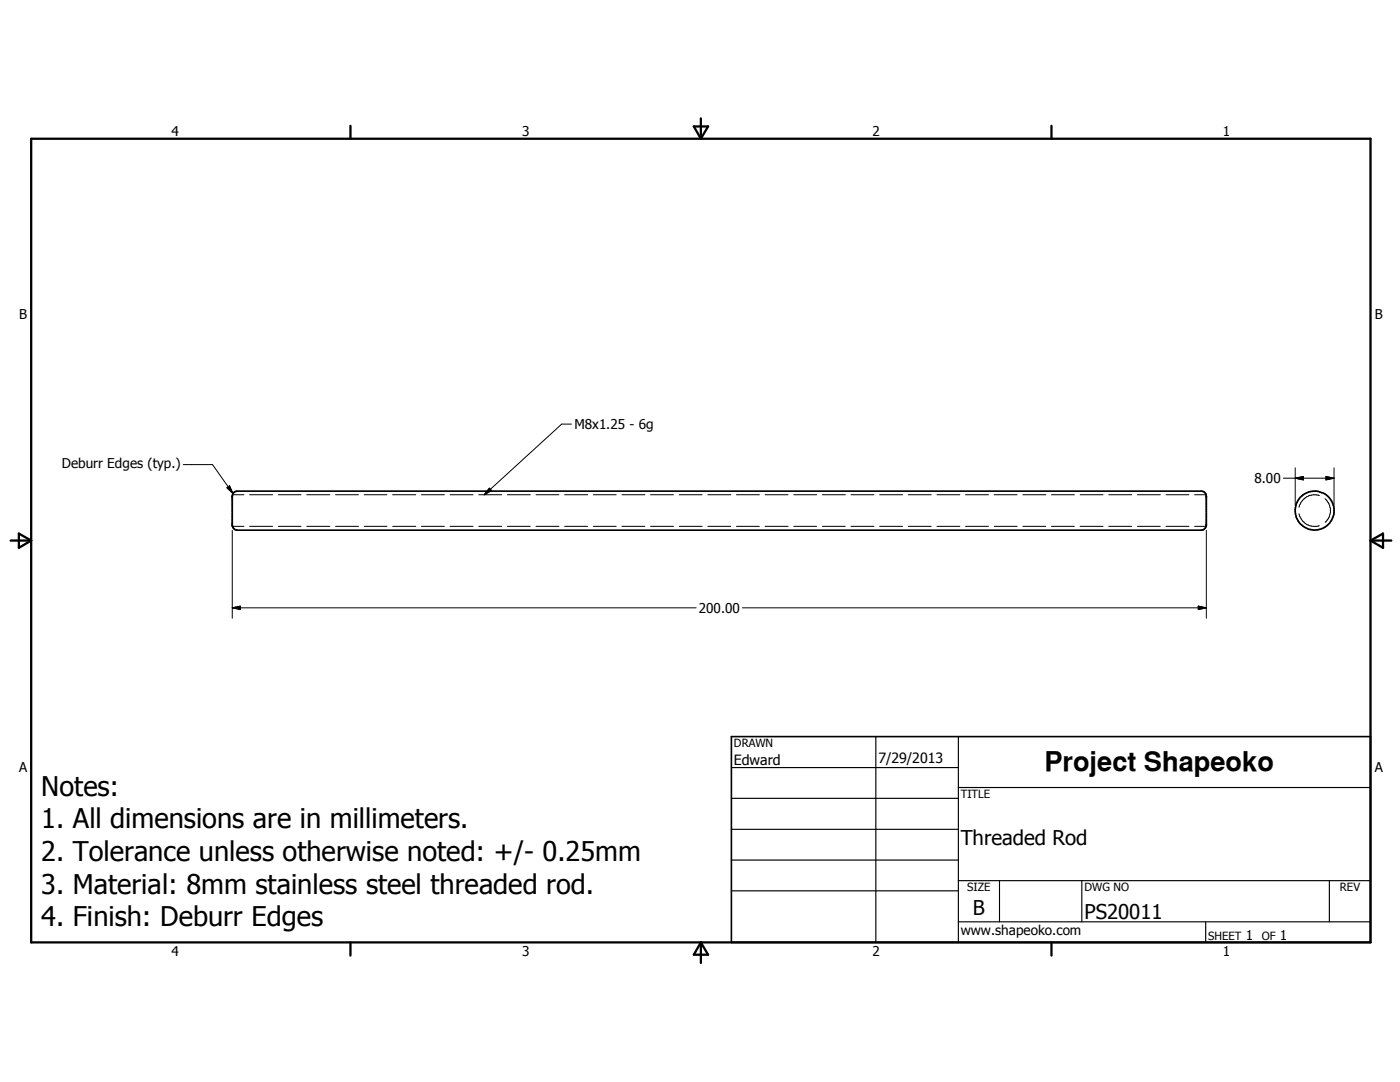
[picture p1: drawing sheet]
<svg xmlns="http://www.w3.org/2000/svg" width="279mm" height="216mm" viewBox="0 0 279 216" stroke-linecap="round" stroke-linejoin="round" font-family="sans-serif">
<g fill="#000">
<circle cx="46.4" cy="99" r=".16"/>
<circle cx="240.7" cy="99" r=".16"/>
<circle cx="46.4" cy="104.8" r=".16"/>
<circle cx="240.7" cy="104.8" r=".16"/>
</g>
<g fill="none" stroke="#000" stroke-width=".33">
<path d="M46.8 98.2l.5-.2h192.5l.5 .2 .3 .2 .1 .6v5.8l-.1 .5-.4 .4-.4 .1h-192.5l-.4-.1-.4-.4-.1-.5v-5.8l.1-.6zM146 147h127.5v41h-127.5z"/>
<circle cx="262.4" cy="101.9" r="3.9"/>
</g>
<g fill="none" stroke="#000" stroke-width=".2">
<path d="M36.6 92.7h5.8l4.1 5.8M45.3 97.3l.5-.4 .7 1.6zM46.4 98.7h2.3M49.8 98.7h4.6M55.5 98.7h4.6M61.2 98.7h4.6M67 98.7h4.5M72.7 98.7h4.5M78.4 98.7h4.6M84.1 98.7h4.6M89.8 98.7h4.6M95.5 98.7h4.6"/>
<path d="M97.7 97.4l.4 .5-1.5 .8zM101.3 98.7h4.5M107 98.7h4.5M112.7 98.7h4.6M114 84.6h-1.9l-15.5 14.1M118.4 98.7h4.6M124.1 98.7h4.6M129.8 98.7h4.6M135.6 98.7h4.5M141.3 98.7h4.5M147 98.7h4.6M152.7 98.7h4.6"/>
<path d="M158.4 98.7h4.6M164.1 98.7h4.6M169.8 98.7h4.6M175.6 98.7h4.5M181.3 98.7h4.5M187 98.7h4.6M192.7 98.7h4.6M198.4 98.7h4.6M204.1 98.7h4.6M209.8 98.7h4.6M215.6 98.7h4.5M221.3 98.7h4.5"/>
<path d="M227 98.7h4.6M232.7 98.7h4.6M238.4 98.7h2.3M256.1 95.4h10.1M258.5 95.4l1.6-.3v.7zM258.5 93.3v7.5M263.3 98.9a3.2 3.2 0 0 0-4.1 2.3M264.5 99.5a3.1 3.1 0 0 1 0 4.7M264.6 95.1l1.6 .3-1.6 .4zM266.2 93.3v7.5M46.4 105.8v17.6M46.4 105h2.3"/>
<path d="M49.8 105h4.6M55.5 105h4.6M61.2 105h4.6M67 105h4.5M72.7 105h4.5M78.4 105h4.6M84.1 105h4.6M89.8 105h4.6M95.5 105h4.6M101.3 105h4.5M107 105h4.5M112.7 105h4.6"/>
<path d="M118.4 105h4.6M124.1 105h4.6M129.8 105h4.6M135.6 105h4.5M141.3 105h4.5M147 105h4.6M152.7 105h4.6M158.4 105h4.6M164.1 105h4.6M169.8 105h4.6M175.6 105h4.5M181.3 105h4.5"/>
<path d="M187 105h4.6M192.7 105h4.6M198.4 105h4.6M204.1 105h4.6M209.8 105h4.6M215.6 105h4.5M221.3 105h4.5M227 105h4.6M232.7 105h4.6M238.4 105h2.3M240.7 105.8v17.6M259.2 102.5a3.2 3.2 0 0 0 4.1 2.4"/>
<path d="M46.4 121.3l1.6-.4v.7zM46.4 121.3h92.5M148.2 121.3h92.5M239.1 120.9l1.6 .4-1.6 .3z"/>
</g>
<g fill="none" stroke="#000" stroke-width=".46">
<path d="M6.2 27.7h267.3v160.3h-267.3zM69.9 25.1v2.6M138.5 25.2h2.8l-1.4 2.5zM139.9 23.6v4.1M209.8 25.1v2.6M2.1 107.9h4.1M3.8 106.5l2.4 1.4-2.4 1.4zM273.5 107.9h4.2M273.5 107.9l2.5-1.4v2.8zM69.9 188v2.7M139.9 188v4.2M139.9 188l1.4 2.5h-2.8z"/>
<path d="M209.8 188v2.7"/>
</g>
<g fill="none" stroke="#000" stroke-width=".23">
<path d="M146 153.2h45.3M146 159.3h45.3M174.8 147v41M191.3 157.1h82.2M191.3 147v41M146 165.5h45.3M146 171.6h45.3M146 177.8h45.3M191.3 175.7h82.2M199.5 175.7v8.2M215.9 175.7v8.2M265.3 175.7v8.2"/>
<path d="M191.3 183.9h82.2M240.6 183.9v4.1"/>
</g>
<path d="M45.3 97.3l.5-.4 .7 1.6zM97.7 97.4l.4 .5-1.5 .8zM258.5 95.4l1.6-.3v.7zM264.6 95.1l1.6 .3-1.6 .4zM46.4 121.3l1.6-.4v.7zM239.1 120.9l1.6 .4-1.6 .3z" fill="#000"/>
<g font-size="5.4">
<text x="208.4" y="153.8">Project Shapeoko</text>
<text x="8.2" y="158.8">Notes:</text>
<text x="8.2" y="165.3">1. All dimensions are in millimeters.</text>
<text x="8.2" y="171.8">2. Tolerance unless otherwise noted: +/- 0.25mm</text>
<text x="8.2" y="178.3">3. Material: 8mm stainless steel threaded rod.</text>
<text x="8.2" y="184.8">4. Finish: Deburr Edges</text>
</g>
<g font-size="4.1">
<text x="191.7" y="168.7">Threaded Rod</text>
<text x="194.2" y="182.5">B</text>
<text x="216.4" y="183.4">PS20011</text>
</g>
<g font-size="2.8">
<text x="146.5" y="152.6">Edward</text>
<text x="175.3" y="152.2">7/29/2013</text>
</g>
<g font-size="2.7">
<text x="34.2" y="27.1">4</text>
<text x="104.2" y="27.1">3</text>
<text x="174.1" y="27.1">2</text>
<text x="244.1" y="27.1">1</text>
<text x="3.8" y="63.7">B</text>
<text x="274.4" y="63.7">B</text>
<text x="114.6" y="85.6">M8x1.25 - 6g</text>
<text x="12.3" y="93.5">Deburr Edges (typ.)</text>
<text x="250.4" y="96.4">8.00</text>
<text x="139.5" y="122.3">200.00</text>
<text x="3.8" y="154.1">A</text>
<text x="274.4" y="154.1">A</text>
<text x="34.2" y="190.7">4</text>
<text x="104.2" y="190.7">3</text>
<text x="174.1" y="190.7">2</text>
<text x="191.7" y="186.5">www.shapeoko.com</text>
<text x="244.1" y="190.7">1</text>
<text x="248.6" y="187.5">1</text>
<text x="255.4" y="187.5">1</text>
</g>
<g font-size="2.3">
<text x="146.5" y="149.1">DRAWN</text>
<text x="191.7" y="159.3">TITLE</text>
<text x="193" y="177.9">SIZE</text>
<text x="216.4" y="177.9">DWG NO</text>
<text x="267.4" y="177.9">REV</text>
<text x="241.1" y="187.5">SHEET</text>
<text x="251.8" y="187.5">OF</text>
</g>
</svg>
